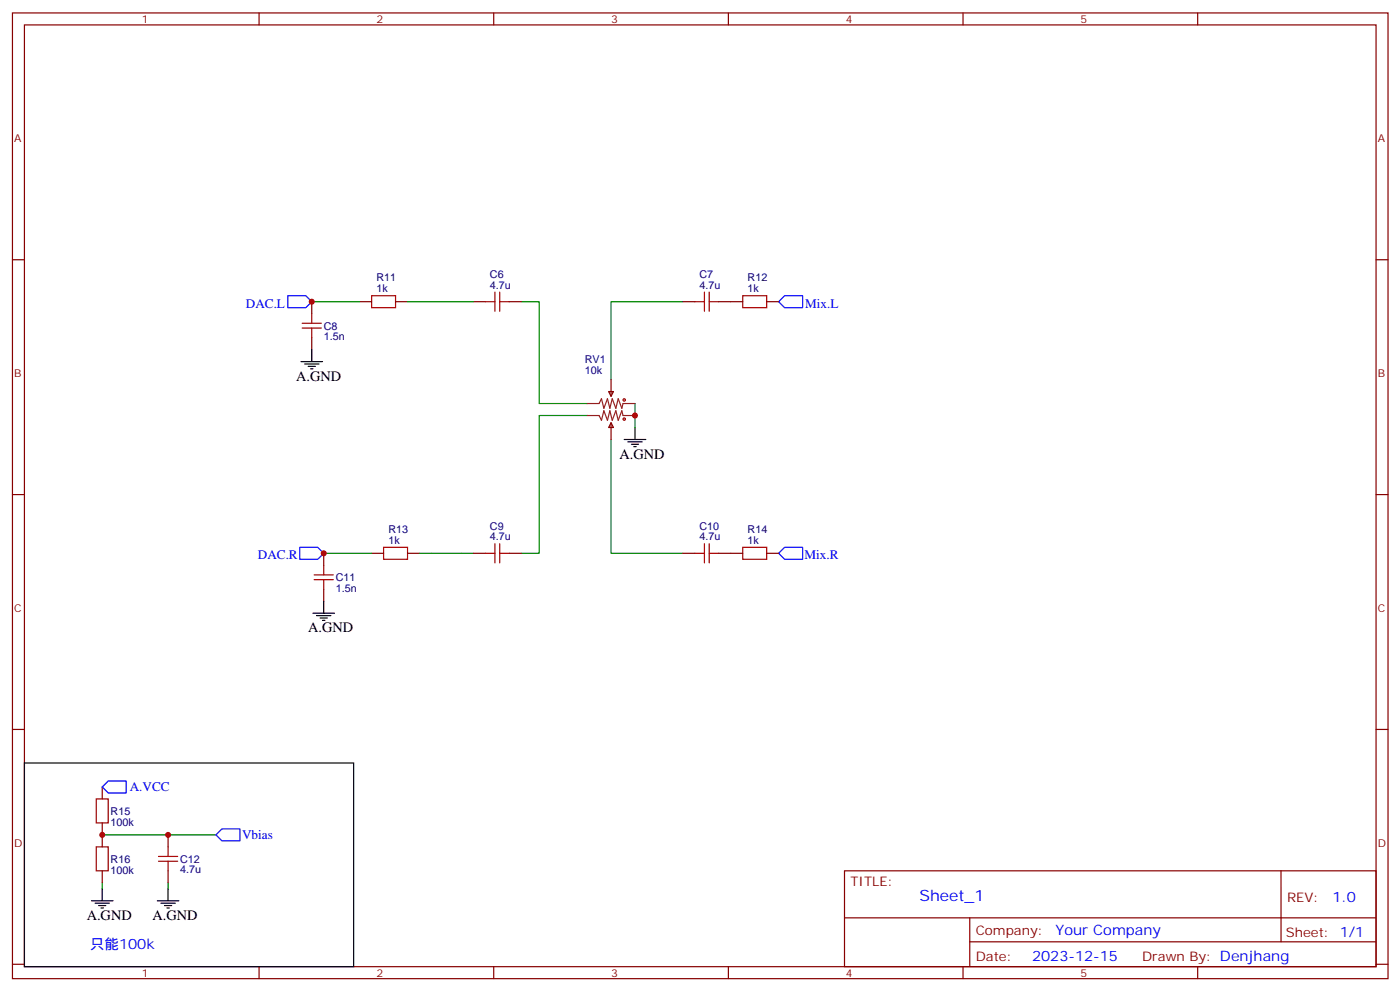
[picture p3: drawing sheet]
<svg xmlns="http://www.w3.org/2000/svg" width="413mm" height="292mm" viewBox="0 0 413 292" stroke-linecap="round" stroke-linejoin="round" font-family="sans-serif">
<g fill="none" stroke="#870000" stroke-width=".35">
<path d="M3.7 3.8h405.3v284.3h-405.3zM7.2 7.3h398.3v277.3h-398.3zM76.3 3.8v3.5M145.5 3.8v3.5M214.6 3.8v3.5M283.8 3.8v3.5M352.9 3.8v3.5M3.7 76.5h3.5M405.5 76.5h3.5M91.9 88.8v3.6M91.9 99.4v3.5M106 88.8h3.5"/>
<path d="M116.6 88.8h3.5M139.5 88.8h3.5M150.1 88.8h3.5M201.2 88.8h3.6M211.8 88.8h7.1M225.9 88.8h3.5M179.4 115.3h1.4l-.7 1.4zM180.1 111.8v4.9M180.1 124.5l.7 1.4h-1.4zM180.1 124.5v4.9M3.7 145.6h3.5M405.5 145.6h3.5"/>
<path d="M95.4 162.9v3.5M95.4 173.5v3.5M109.5 162.9h3.5M120.1 162.9h3.5M139.5 162.9h3.5M150.1 162.9h3.5M201.2 162.9h3.6M211.8 162.9h7.1M225.9 162.9h3.5M3.7 214.8h3.5M405.5 214.8h3.5M30.1 231.7v3.5"/>
<path d="M30.1 242.3v7M30.1 256.4v3.5M49.5 245.8v3.5M49.5 256.4v3.5M248.8 256.4h156.7v28.2h-156.7zM377.5 256.4v20.9M248.9 270.2h156.5M285.8 277.3h119.6M285.8 270.2v14.2M3.7 283.9h3.5M76.3 284.6v3.5M145.5 284.6v3.5"/>
<path d="M214.6 284.6v3.5M283.8 284.6v3.5M352.9 284.6v3.5M405.5 283.9h3.5"/>
</g>
<path d="M91.9 88.8h14.1M120.1 88.8h19.4M153.6 88.8h5.3v30h14.1M201.2 88.8h-21.1v23M187.1 118.8v7.1M173 122.3h-14.1v40.6h-5.3M180.1 129.4v33.5h21.1M95.4 162.9h14.1M123.6 162.9h15.9M30.1 245.8h33.5M30.1 259.9v1.8M49.5 259.9v1.8" fill="none" stroke="#008700" stroke-width=".35"/>
<g fill="none" stroke="#000" stroke-width=".35">
<path d="M88.7 106.5h6.3M89.7 107.2h4.3M90.8 107.9h2.1M91.5 108.6h.7M91.9 102.9v3.6M183.9 129.4h6.4M185 130.1h4.2M186.1 130.8h2.1M186.8 131.5h.7M187.1 125.9v3.5M95.4 177v3.6M92.2 180.6h6.4"/>
<path d="M93.3 181.3h4.2M94.3 182h2.1M95 182.7h.7M7.2 224.6h97v60h-97zM27 265.2h6.3M28 265.9h4.2M29.1 266.6h2.1M29.8 267.3h.7M30.1 261.7v3.5M46.4 265.2h6.3M47.4 265.9h4.2M48.5 266.6h2.1"/>
<path d="M49.2 267.3h.7M49.5 261.7v3.5"/>
</g>
<g fill="none" stroke="#a10000" stroke-width=".35">
<path d="M89 96.6h5.7M89 95.2h5.7M91.9 92.4v2.8M91.9 96.6v2.8M109.5 87.1h7.1v3.5h-7.1zM143 88.8h2.8M145.8 86v5.7M147.2 88.8h2.9M147.2 86v5.7M204.8 88.8h2.8M207.6 86v5.7M209 86v5.7"/>
<path d="M209 88.8h2.8M218.9 87.1h7v3.5h-7zM92.6 170.7h5.6M92.6 169.3h5.6M95.4 166.4v2.9M95.4 170.7v2.8M113 161.1h7.1v3.6h-7.1zM143 162.9h2.8M145.8 160.1v5.6M147.2 162.9h2.9M147.2 160.1v5.6M204.8 162.9h2.8"/>
<path d="M207.6 160.1v5.6M209 162.9h2.8M209 160.1v5.6M218.9 161.1h7v3.6h-7zM28.4 235.2h3.5v7.1h-3.5zM28.4 249.3h3.5v7.1h-3.5zM46.7 253.6h5.7M46.7 252.2h5.7M49.5 249.3v2.9M49.5 253.6v2.8"/>
<circle cx="183.9" cy="117.8" r=".35"/>
<circle cx="183.9" cy="123.4" r=".35"/>
</g>
<path d="M84.8 87.1h5.3l1.8 1.7-1.8 1.8h-5.3zM231.2 87.1h5.3v3.5h-5.3l-1.8-1.8zM88.3 161.1h5.3l1.8 1.8-1.8 1.8h-5.3zM231.2 161.1h5.3v3.6h-5.3l-1.8-1.8zM31.9 229.9h5.3v3.6h-5.3l-1.8-1.8zM65.4 244.1h5.3v3.5h-5.3l-1.8-1.8z" fill="none" stroke="#00f" stroke-width=".35"/>
<path d="M173 118.8h3.5l.7-1.4 .7 2.8 1.1-2.8 .7 2.8 .7-2.8 1.1 2.8 .7-2.8 1 2.8 .4-1.4h3.5M173 122.3h3.5l.7 1.5 .7-2.9 1.1 2.9 .7-2.9 .7 2.9 1.1-2.9 .7 2.9 1-2.9 .4 1.4h3.5" fill="none" stroke="#8c2424" stroke-width=".35"/>
<g fill="#c00">
<circle cx="30.1" cy="245.8" r=".88"/>
<circle cx="187.1" cy="122.3" r=".88"/>
<circle cx="49.5" cy="245.8" r=".88"/>
<circle cx="95.4" cy="162.9" r=".88"/>
<circle cx="91.9" cy="88.8" r=".88"/>
</g>
<text font-size="4.6" fill="#00f" x="270.9" y="265.4">Sheet_1</text>
<g font-size="4.2">
<text x="87.3" y="112.1">A.GND</text>
<text x="182.5" y="135">A.GND</text>
<text x="90.8" y="186.2">A.GND</text>
<text x="25.5" y="270.9">A.GND</text>
<text x="44.9" y="270.9">A.GND</text>
</g>
<g font-size="4.2" fill="#00f">
<text x="392.6" y="265.7">1.0</text>
<text x="311" y="275.2">Your Company</text>
<text x="26.6" y="279.3">只能100k</text>
<text x="304.1" y="283">2023-12-15</text>
</g>
<g font-size="3.9" fill="#00f">
<text x="72.5" y="90.6">DAC.L</text>
<text x="237.3" y="90.6">Mix.L</text>
<text x="76" y="164.7">DAC.R</text>
<text x="237.1" y="164.7">Mix.R</text>
<text x="38.3" y="233">A.VCC</text>
<text x="71.3" y="247.1">Vbias</text>
</g>
<g font-size="3.9" fill="#800">
<text x="250.6" y="261">TITLE:</text>
<text x="379.2" y="265.7">REV:</text>
<text x="287.5" y="275.2">Company:</text>
<text x="378.9" y="275.8">Sheet: 1/1</text>
<text x="287.5" y="282.9">Date:</text>
<text x="336.6" y="282.9">Draw</text>
<text x="346.7" y="282.9">n By: Denjhang</text>
</g>
<g font-size="3.2" fill="#800">
<text x="41.8" y="6.8">1</text>
<text x="110.9" y="6.8">2</text>
<text x="180.1" y="6.8">3</text>
<text x="249.2" y="6.8">4</text>
<text x="318.3" y="6.8">5</text>
<text x="4.2" y="41.9">A</text>
<text x="406" y="41.9">A</text>
<text x="4.2" y="111.1">B</text>
<text x="406" y="111.1">B</text>
<text x="4.2" y="180.2">C</text>
<text x="406" y="180.2">C</text>
<text x="4.2" y="249.3">D</text>
<text x="406" y="249.3">D</text>
<text x="41.8" y="287.6">1</text>
<text x="110.9" y="287.6">2</text>
<text x="180.1" y="287.6">3</text>
<text x="249.2" y="287.6">4</text>
<text x="318.3" y="287.6">5</text>
</g>
<g font-size="3.2" fill="#000080">
<text x="110.9" y="82.8">R11</text>
<text x="144.4" y="81.9">C6</text>
<text x="206.1" y="81.9">C7</text>
<text x="220.3" y="82.8">R12</text>
<text x="110.9" y="86">1k</text>
<text x="144.4" y="84.9">4.7u</text>
<text x="206.1" y="84.9">4.7u</text>
<text x="220.3" y="86">1k</text>
<text x="95.4" y="100.2">1.5n</text>
<text x="95.4" y="97">C8</text>
<text x="172.3" y="106.9">RV1</text>
<text x="172.3" y="110">10k</text>
<text x="144.4" y="156">C9</text>
<text x="206.1" y="156">C10</text>
<text x="114.5" y="160.1">1k</text>
<text x="114.5" y="156.9">R13</text>
<text x="144.4" y="159">4.7u</text>
<text x="206.1" y="159">4.7u</text>
<text x="220.3" y="160.1">1k</text>
<text x="220.3" y="156.9">R14</text>
<text x="98.9" y="171.1">C11</text>
<text x="98.9" y="174.3">1.5n</text>
<text x="32.6" y="239.9">R15</text>
<text x="32.6" y="243.1">100k</text>
<text x="32.6" y="257.2">100k</text>
<text x="32.6" y="254">R16</text>
<text x="53.1" y="257.2">4.7u</text>
<text x="53.1" y="254">C12</text>
</g>
</svg>
